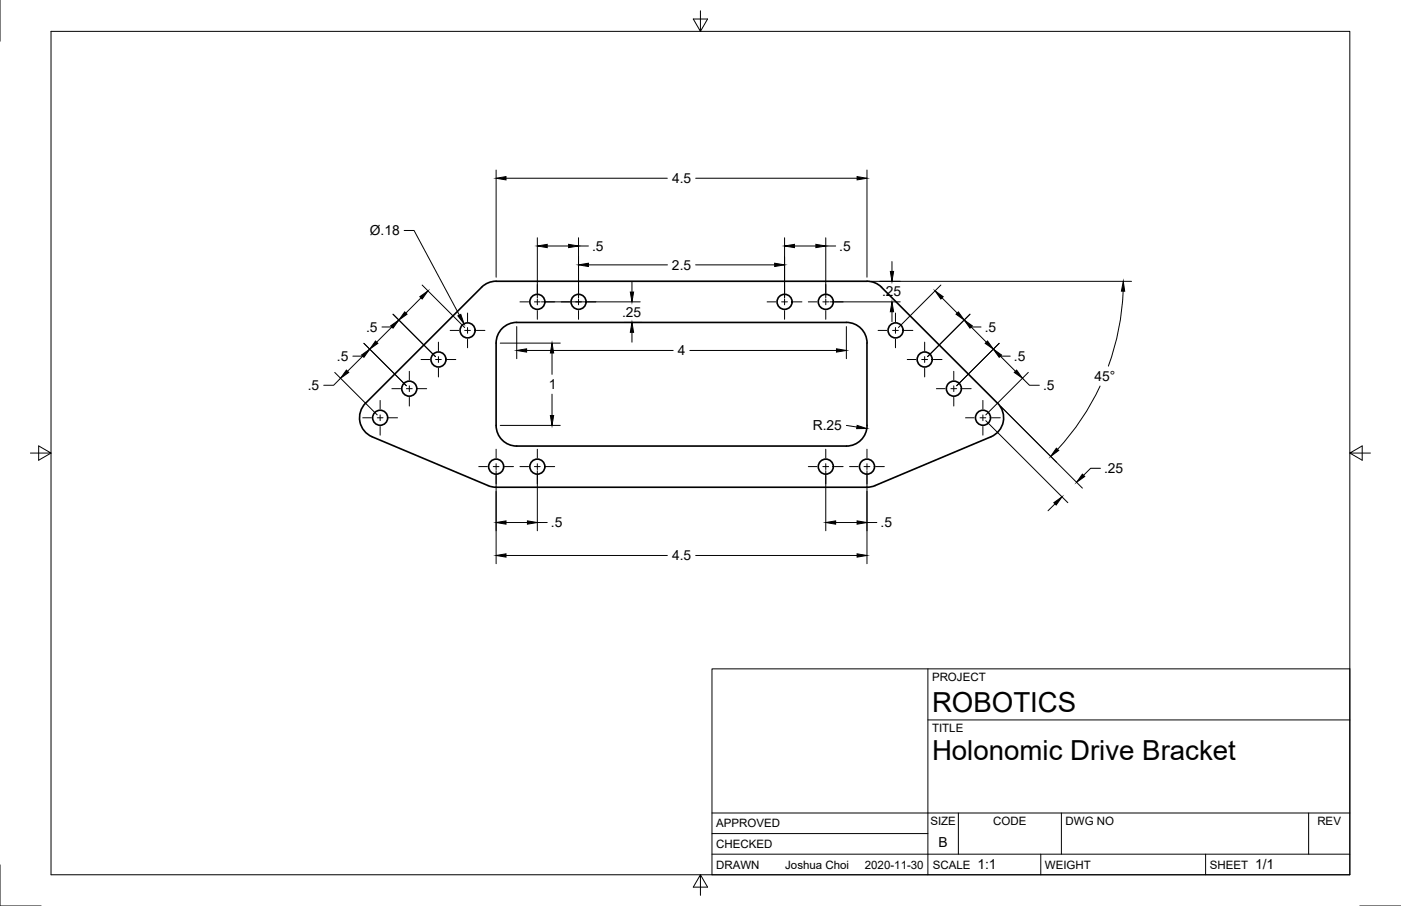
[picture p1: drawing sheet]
<svg xmlns="http://www.w3.org/2000/svg" width="432mm" height="279mm" viewBox="0 0 432 279" stroke-linecap="round" stroke-linejoin="round" font-family="sans-serif">
<!-- layer: Visible -->
<g fill="none" stroke="#000" stroke-width=".51">
<path d="M152.9 86.7h114.3M152.9 86.7l-1.4 .2-1.3 .4-1.8 1.3-35.7 35.7a6.4 6.4 0 0 0 2 10.4l35.7 15.1M159.3 99.4h101.6M159.3 99.4a6.4 6.4 0 0 0-6.4 6.4v25.4a6.4 6.4 0 0 0 6.4 6.4h101.6M260.9 99.4a6.3 6.3 0 0 1 6.3 6.4v25.4a6.4 6.4 0 0 1-6.3 6.4M267.2 86.7l2.1 .4 1.3 .6 1.1 .9 35.7 35.8a6.3 6.3 0 0 1-2 10.3l-35.7 15.1-2 .4-114.8 .1M150.4 149.8l2.5 .5"/>
<circle cx="165.6" cy="93.1" r="2.32"/>
<circle cx="178.3" cy="93.1" r="2.32"/>
<circle cx="241.8" cy="93.1" r="2.32"/>
<circle cx="254.5" cy="93.1" r="2.32"/>
<circle cx="126.1" cy="119.9" r="2.32"/>
<circle cx="135.1" cy="110.9" r="2.32"/>
<circle cx="144.1" cy="101.9" r="2.32"/>
<circle cx="276" cy="101.9" r="2.32"/>
<circle cx="285" cy="110.9" r="2.32"/>
<circle cx="294" cy="119.9" r="2.32"/>
<circle cx="117.2" cy="128.8" r="2.32"/>
<circle cx="303" cy="128.8" r="2.32"/>
<circle cx="152.9" cy="143.9" r="2.32"/>
<circle cx="165.6" cy="143.9" r="2.32"/>
<circle cx="254.5" cy="143.9" r="2.32"/>
<circle cx="267.2" cy="143.9" r="2.32"/>
</g>
<!-- layer: Border -->
<path d="M0 0v12.7M15.7 9.7h400.3v260.1h-400.3zM215.9 3.3v6.4l-2.2-3.8h4.4l-2.2 3.8M9.4 139.7h6.3l-3.8-2.2v4.4l3.8-2.2M416 139.7l3.8 2.2v-4.4l-3.8 2.2h6.4M0 266.7v12.7h12.7M215.9 269.8l2.2 3.8h-4.4l2.2-3.8v6.3M419.1 279.4h12.7" fill="none" stroke="#000" stroke-width=".31"/>
<!-- layer: Titleblock -->
<path d="M219.4 206.3h196.6v63.5h-196.6zM286 206.3v63.5M286 222h130M219.4 257.1h66.6M219.4 250.7h196.6M295.4 250.7v12.7M327.1 250.7v12.7M403.3 250.7v12.7M219.4 263.4h196.6M320.8 263.4v6.4M371.6 263.4v6.4" fill="none" stroke="#000" stroke-width=".31"/>
<!-- layer: Center Lines -->
<g fill="none" stroke="#000" stroke-width=".31">
<path d="M144.1 96.5v2.7M160.3 93.1h2.6M164.7 93.1h1.8M165.6 87.7v2.7M165.6 92.2v1.8M165.6 95.8v2.7M168.3 93.1h2.7M173 93.1h2.6M177.4 93.1h1.8M178.3 87.7v2.7M178.3 92.2v1.8M178.3 95.8v2.7"/>
<path d="M181 93.1h2.7M236.4 93.1h2.7M240.9 93.1h1.8M241.8 87.7v2.7M241.8 92.2v1.8M241.8 95.8v2.7M244.5 93.1h2.7M249.1 93.1h2.7M253.6 93.1h1.8M254.5 87.7v2.7M254.5 92.2v1.8M254.5 95.8v2.7"/>
<path d="M257.2 93.1h2.7M276 96.5v2.7M120.8 119.9h2.7M125.2 119.9h1.8M126.2 114.5v2.7M126.2 119v1.8M128.8 119.9h2.7M129.8 110.9h2.6M134.2 110.9h1.8M135.1 105.5v2.7M135.1 110v1.8M135.1 113.6v2.6"/>
<path d="M137.8 110.9h2.7M138.7 101.9h2.7M143.2 101.9h1.8M144.1 101v1.8M144.1 104.6v2.7M146.8 101.9h2.7M270.6 101.9h2.7M275.1 101.9h1.8M276 101v1.8M276 104.6v2.7M278.7 101.9h2.6M279.6 110.9h2.7"/>
<path d="M284.1 110.9h1.8M285 105.5v2.7M285 110v1.8M285 113.6v2.6M287.7 110.9h2.6M288.6 119.9h2.7M293.1 119.9h1.8M294 114.5v2.7M294 119v1.8M296.6 119.9h2.7M111.8 128.8h2.7M116.3 128.8h1.7"/>
<path d="M117.2 123.5v2.7M117.2 128v1.7M117.2 131.5v2.7M119.8 128.8h2.7M126.2 122.5v2.7M152.9 138.5v2.7M165.6 138.5v2.7M254.5 138.5v2.7M267.2 138.5v2.7M294 122.5v2.7M297.6 128.8h2.6M302 128.8h1.8"/>
<path d="M302.9 123.5v2.7M302.9 128v1.7M302.9 131.5v2.7M305.6 128.8h2.7M147.6 143.9h2.6M152 143.9h1.8M152.9 143v1.8M152.9 146.6v2.6M155.6 143.9h2.7M160.3 143.9h2.6M164.7 143.9h1.8M165.6 143v1.8"/>
<path d="M165.6 146.6v2.6M168.3 143.9h2.7M249.1 143.9h2.7M253.6 143.9h1.8M254.5 143v1.8M254.5 146.6v2.6M257.2 143.9h2.7M261.8 143.9h2.7M266.3 143.9h1.8M267.2 143v1.8M267.2 146.6v2.6M269.9 143.9h2.7"/>
</g>
<!-- layer: Dimensions -->
<g fill="none" stroke="#000" stroke-width=".31">
<path d="M152.9 52.4v33.1M156 55h49.7M214.4 55h49.8M267.2 52.4v33.1M124.6 71.1h3l14 26.1M165.6 73.3v18.5M168.7 75.9h6.6M178.3 73.3v18.5M178.3 75.9h3.1M241.8 73.3v18.5M244.9 75.9h6.6M254.5 75.9h3.1"/>
<path d="M254.5 73.3v18.5M121.1 96.9l13.1 13.1M122.9 98.7l-2.1 2.1h-3.1M129.8 91.9l-4.7 4.6M130.1 87.9l13.1 13.1M166.9 93.1h30.4M181.4 81.7h24.3M192.2 99.4h5.7M194.8 87v3.1M214.4 81.7h24.4M255.8 93.1h21.7M268.5 86.8h80.2"/>
<path d="M274.9 80.7v3M274.9 96.1v3.1M290 87.9l-13.1 13.1M290.3 91.9l4.7 4.6M297.2 98.7l2.1 2.1h3.1M299 96.9l-13.1 13.1M346.2 89.8a76.4 76.4 0 0 1-4.6 23.1M103.2 114.9l13.1 13.1M105 116.6l-2.2 2.2h-3M111.8 109.8l-4.7 4.7M112.2 105.9l13 13.1M114 107.7l-2.2 2.1h-3"/>
<path d="M120.8 100.8l-4.7 4.7M154.2 105.8h18.5M159.3 100.7v9.9M162.3 108.1h45.2M170.1 108.9v6.5M194.8 102.5v3M212.6 108.1h45.2M260.9 100.7v9.9M299.3 100.8l4.7 4.7M306.2 107.7l2.1 2.1h3.1M308 105.9l-13.1 13.1M308.3 109.8l4.7 4.7"/>
<path d="M315.1 116.6l2.2 2.2h3M316.9 114.9l-13.1 13.1M339.1 119.1a76.4 76.4 0 0 1-13.1 19.5M154.2 131.2h18.5M170.1 121.6v6.5M260.9 131.2l3.2 .5M303.8 129.7l25.3 25.3M152.9 145.2v28.6M165.6 145.2v18.5M254.5 145.2v18.5M267.2 145.2v28.6M325.2 155.4l-2.2 2.1"/>
<path d="M325.6 142.6l-17.3-17.4 25.3 25.3M339.2 144.4h-3.1l-2.1 2.2M156 171.3h49.7M156 161.1h6.6M165.6 161.1h3.1M214.4 171.3h49.8M257.6 161.1h6.6M267.2 161.1h3.1"/>
</g>
<g fill="#000" stroke="#000" stroke-width=".31">
<path d="M152.9 55l3.1-.5v1zM264.2 54.5l3 .5-3 .5zM165.6 75.9l3.1-.5v1zM175.3 75.4l3 .5-3 .5zM241.8 75.9l3.1-.5v1zM251.5 75.4l3 .5-3 .5zM124.7 96.2l.8 .7-2.6 1.8zM129.4 91.5l2.5-1.8-1.8 2.5zM141.1 97.4l.9-.5 1 3zM178.3 81.7l3.1-.5v1zM194.3 90.1h1l-.5 3zM238.8 81.2l3 .5-3 .5z"/>
<path d="M274.9 93.1l.5 3h-1zM274.4 83.7h1l-.5 3.1zM288.2 89.7l2.5 1.8-.7 .7zM294.7 96.9l.7-.7 1.8 2.5zM346.2 86.8l.4 3h-1zM106.8 114.1l.7 .8-2.5 1.7zM111.4 109.5l2.6-1.8-1.8 2.5zM115.7 105.2l.8 .7-2.5 1.8zM120.4 100.5l2.5-1.8-1.8 2.5zM159.3 108.1l3-.5v1zM170.1 105.8l.5 3.1h-1zM194.8 99.4l.5 3.1h-1z"/>
<path d="M257.8 107.6l3.1 .5-3.1 .5zM297.2 98.7l2.5 1.8-.7 .7zM303.6 105.9l.8-.7 1.8 2.5zM306.2 107.7l2.5 1.8-.7 .7zM312.6 114.9l.7-.8 1.8 2.5zM169.6 128.1h1l-.5 3.1zM264.2 131.2l2.9 .9-3.1 .1zM325.6 138.2l.7 .7-2.5 1.9zM324.8 155l2.5-1.8-1.8 2.5zM333.6 146.2l.7 .7-2.5 1.8zM152.9 171.3l3.1-.5v1zM152.9 161.1l3.1-.5v1z"/>
<path d="M162.6 160.6l3 .5-3 .5zM254.5 161.1l3.1-.5v1zM264.2 170.8l3 .5-3 .5zM264.2 160.6l3 .5-3 .5z"/>
</g>
<g font-size="8.5">
<text x="287.3" y="219.5">ROBOTICS</text>
<text x="287.3" y="234.5">Holonomic Drive Bracket</text>
</g>
<g font-size="4.3">
<text x="207.2" y="56.5">4.5</text>
<text x="114" y="72.5">Ø.18</text>
<text x="182.5" y="77.4">.5</text>
<text x="258.7" y="77.4">.5</text>
<text x="207.1" y="83.2">2.5</text>
<text x="271.8" y="91.4">.25</text>
<text x="191.7" y="97.8">.25</text>
<text x="112.8" y="102.3">.5</text>
<text x="303.5" y="102.3">.5</text>
<text x="103.8" y="111.3">.5</text>
<text x="208.9" y="109.6">4</text>
<text x="312.5" y="111.3">.5</text>
<text x="337.3" y="117.5">45°</text>
<text x="94.9" y="120.3">.5</text>
<text x="169.1" y="120">1</text>
<text x="321.5" y="120.3">.5</text>
<text x="250.5" y="132.7">R.25</text>
<text x="340.3" y="145.9">.25</text>
<text x="169.8" y="162.6">.5</text>
<text x="271.4" y="162.6">.5</text>
<text x="207.2" y="172.8">4.5</text>
<text x="289.3" y="261.2">B</text>
<text x="301.2" y="268.1">1:1</text>
<text x="386.8" y="268.1">1/1</text>
</g>
<g font-size="3.5">
<text x="287.3" y="210.1">PROJECT</text>
<text x="287.3" y="225.8">TITLE</text>
<text x="220.7" y="255.2">APPROVED</text>
<text x="286.7" y="254.5">SIZE</text>
<text x="306.1" y="254.5">CODE</text>
<text x="328.4" y="254.5">DWG NO</text>
<text x="406" y="254.5">REV</text>
<text x="220.7" y="261.5">CHECKED</text>
<text x="220.7" y="267.9">DRAWN</text>
<text x="242" y="267.9">Joshua Choi</text>
<text x="266.6" y="267.9">2020-11-30</text>
<text x="287.5" y="267.9">SCALE</text>
<text x="322.1" y="267.9">WEIGHT</text>
<text x="372.9" y="267.9">SHEET</text>
</g>
</svg>
